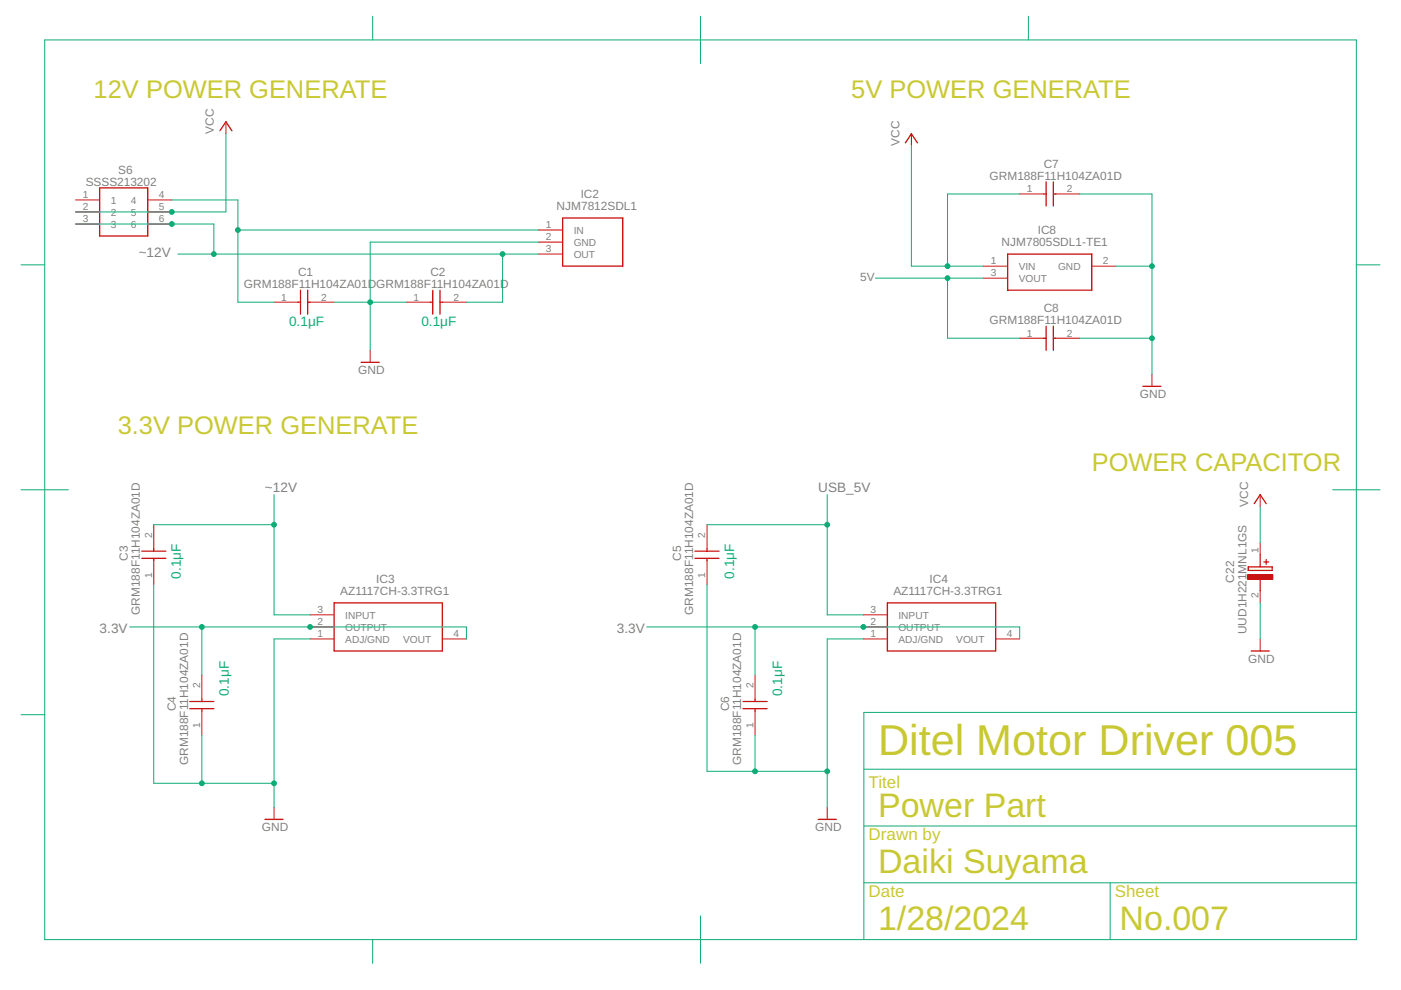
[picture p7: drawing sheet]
<svg xmlns="http://www.w3.org/2000/svg" width="297mm" height="210mm" viewBox="0 0 297 210" stroke-linecap="round" stroke-linejoin="round" font-family="sans-serif">
<g fill="none" stroke="#c90d0c" stroke-width=".28">
<path d="M21.1 39.8h10.2v10.2h-10.2zM46.6 27.7l1.3-1.9 1.3 1.9M192 30.3l1.2-1.9 1.3 1.9M221.8 38.6v5.1M223.3 38.6v5.1M119.3 46.2h12.7v10.2h-12.7zM213.6 53.9h17.9v7.6h-17.9zM221.3 41.1h.5M223.3 41.1h.5M63.2 64.1h.5M63.7 61.5v5.1M65.2 61.5v5.1"/>
<path d="M65.2 64.1h.5M76.6 76.8h3.8M91.2 64.1h.6M91.8 61.5v5.1M93.3 64.1h.5M93.3 61.5v5.1M221.3 71.7h.5M221.8 69.2v5.1M223.3 69.2v5.1M223.3 71.7h.5M242.3 81.9h3.8M30.1 118.4h5.1"/>
<path d="M30.1 116.9h5.1M32.6 116.4v.5M32.6 118.4v.5M147.3 118.4h5.1M147.3 116.9h5.1M149.9 116.4v.5M149.9 118.4v.5M265.9 106.8l1.3-1.9 1.3 1.9M267.2 117.6v2.6M267.9 119.1h1.1M268.5 118.6v1.1M70.8 127.8h23v10.2h-23z"/>
<path d="M188.2 127.8h22.9v10.2h-22.9zM264.6 120.2h5.1v.7h-5.1zM265.3 138h3.8M267.2 122.7v2.6M40.2 150.3h5.1M40.2 148.7h5.1M42.8 148.2v.5M42.8 150.3v.5M157.5 150.3h5.1M157.5 148.7h5.1M160.1 148.2v.5M160.1 150.3v.5"/>
<path d="M56.2 173.7h3.8M173.5 173.7h3.8"/>
</g>
<g fill="none" stroke="#c90d0c" stroke-width=".21">
<path d="M47.9 25.8v2.6M193.2 28.4v2.5M16 42.4h5.1M16 44.9h5.1M16 47.5h5.1M31.3 42.4h5.1M31.3 44.9h5.1M31.3 47.5h5.1M114.2 48.8h5.1M114.2 51.3h5.1M114.2 53.9h5.1M208.5 56.4h5.1"/>
<path d="M208.5 59h5.1M216.2 41.1h5.1M223.8 41.1h5.1M231.5 56.4h5.1M58.1 64.1h5.1M65.7 64.1h5.1M78.5 74.3v2.5M86.1 64.1h5.1M93.8 64.1h5.1M216.2 71.7h5.1M223.8 71.7h5.1M244.2 79.4v2.5"/>
<path d="M32.6 111.3v5.1M32.6 118.9v5.1M149.9 111.3v5.1M149.9 118.9v5.1M267.2 104.9v2.5M267.2 115.1v2.5M65.7 135.5h5.1M65.7 132.9h5.1M65.7 130.4h5.1M93.8 135.5h5.1M183 135.5h5.2M183 132.9h5.2"/>
<path d="M183 130.4h5.2M211.1 135.5h5.1M267.2 125.3v2.5M267.2 135.5v2.5M42.8 143.1v5.1M42.8 150.8v5.1M160.1 143.1v5.1M160.1 150.8v5.1M58.1 171.2v2.5M175.4 171.2v2.5"/>
</g>
<path d="M264.5 121.8h5.4v1.1h-5.4z" fill-rule="evenodd" fill="#c90d0c" stroke="#c90d0c" stroke-width=".21"/>
<g fill="none" stroke="#0dab76" stroke-width=".21">
<path d="M9.5 8.5h278.1v190.7h-278.1zM79 3.5v5M148.5 3.5v10M218 3.5v5M47.9 28.4v16.5h-31.9M193.2 30.9v25.5h15.3M4.5 56.2h5M16 47.5h29.3v6.4M36.4 42.4h14v21.7h7.7M37.7 53.9h76.5M50.4 48.8h63.8M106.6 53.9v10.2h-7.7"/>
<path d="M114.2 51.3h-35.7v23M185.6 59h22.9M200.9 59v12.7h15.3M216.2 41.1h-15.3v15.3M228.9 41.1h15.3v38.3M236.6 56.4h7.6M287.6 56.2h5M70.8 64.1h15.3M228.9 71.7h15.3M4.5 103.8h10M32.6 111.3h25.5M58.1 104.9v25.5h7.6"/>
<path d="M149.9 111.3h25.5M175.4 104.9v25.5h7.6M267.2 107.4v7.7M282.6 103.8h10M27.5 132.9h71.4v2.6M32.6 124v42.1h25.5M42.8 132.9v10.2M65.7 135.5h-7.6v35.7M137.1 132.9h79.1v2.6M149.9 124v39.5h25.5M160.1 132.9v10.2M183 135.5h-7.6v35.7"/>
<path d="M267.2 127.8v7.7M4.5 151.5h5M42.8 155.9v10.2M160.1 155.9v7.6M287.6 151h-104.4v48.2M183.2 175.1h104.4M183.2 163.1h104.4M79 199.2v5M148.5 194.2v10M183.2 187.2h104.4M235.4 187.2v12"/>
</g>
<g fill="#0dab76" stroke="#0dab76" stroke-width=".21">
<circle cx="36.4" cy="44.9" r=".51"/>
<circle cx="200.9" cy="56.4" r=".51"/>
<circle cx="78.5" cy="64.1" r=".51"/>
<circle cx="58.1" cy="166.1" r=".51"/>
<circle cx="42.8" cy="166.1" r=".51"/>
<circle cx="244.2" cy="56.4" r=".51"/>
<circle cx="244.2" cy="71.7" r=".51"/>
<circle cx="175.4" cy="163.5" r=".51"/>
<circle cx="160.1" cy="163.5" r=".51"/>
<circle cx="65.7" cy="132.9" r=".51"/>
<circle cx="42.8" cy="132.9" r=".51"/>
<circle cx="183" cy="132.9" r=".51"/>
<circle cx="160.1" cy="132.9" r=".51"/>
<circle cx="50.4" cy="48.8" r=".51"/>
<circle cx="106.6" cy="53.9" r=".51"/>
<circle cx="45.3" cy="53.9" r=".51"/>
<circle cx="36.4" cy="47.5" r=".51"/>
<circle cx="58.1" cy="111.3" r=".51"/>
<circle cx="200.9" cy="59" r=".51"/>
<circle cx="175.4" cy="111.3" r=".51"/>
</g>
<text font-size="9.1" fill="#c8c832" x="186.2" y="160.1">Ditel Motor Driver 005</text>
<g font-size="7.2" fill="#c8c832">
<text x="186.2" y="173.1">Power Part</text>
<text x="186.2" y="185.2">Daiki Suyama</text>
<text x="186.2" y="197.2">1/28/2024</text>
<text x="237.4" y="197.2">No.007</text>
</g>
<g font-size="5.4" fill="#c8c832">
<text x="19.8" y="20.7">12V POWER GENERATE</text>
<text x="180.5" y="20.7">5V POWER GENERATE</text>
<text x="24.9" y="92.1">3.3V POWER GENERATE</text>
<text x="231.5" y="99.8">POWER CAPACITOR</text>
</g>
<g font-size="3.6" fill="#c8c832">
<text x="184.2" y="167.1">Titel</text>
<text x="184.2" y="178.1">Drawn by</text>
<text x="184.2" y="190.2">Date</text>
<text x="236.4" y="190.2">Sheet</text>
</g>
<g font-size="2.9" fill="#808080">
<text x="29.4" y="54.5">~12V</text>
<text x="56.2" y="104.2">~12V</text>
<text x="173.5" y="104.2">USB_5V</text>
<text x="21.1" y="134.2">3.3V</text>
<text x="130.8" y="134.2">3.3V</text>
</g>
<g font-size="2.9" fill="#0dab76">
<text x="61.3" y="69.2">0.1μF</text>
<text x="89.3" y="69.2">0.1μF</text>
<text x="38.3" y="122.7" transform="rotate(-90 38.3 122.7)">0.1μF</text>
<text x="155.6" y="122.7" transform="rotate(-90 155.6 122.7)">0.1μF</text>
<text x="48.5" y="147.6" transform="rotate(-90 48.5 147.6)">0.1μF</text>
<text x="165.8" y="147.6" transform="rotate(-90 165.8 147.6)">0.1μF</text>
</g>
<g font-size="2.5" fill="#808080">
<text x="45.3" y="28.4" transform="rotate(-90 45.3 28.4)">VCC</text>
<text x="190.7" y="30.9" transform="rotate(-90 190.7 30.9)">VCC</text>
<text x="221.3" y="35.6">C7</text>
<text x="18.2" y="39.5">SSSS213202</text>
<text x="25.1" y="36.9">S6</text>
<text x="209.8" y="38.2">GRM188F11H104ZA01D</text>
<text x="118" y="44.6">NJM7812SDL1</text>
<text x="123.1" y="42">IC2</text>
<text x="212.4" y="52.2">NJM7805SDL1-TE1</text>
<text x="220" y="49.7">IC8</text>
<text x="63.2" y="58.6">C1</text>
<text x="91.2" y="58.6">C2</text>
<text x="182.4" y="59.6">5V</text>
<text x="51.7" y="61.1">GRM188F11H104ZA01DGRM188F11H104ZA01D</text>
<text x="209.8" y="68.8">GRM188F11H104ZA01D</text>
<text x="221.3" y="66.2">C8</text>
<text x="75.9" y="79.4">GND</text>
<text x="241.7" y="84.5">GND</text>
<text x="264.6" y="107.4" transform="rotate(-90 264.6 107.4)">VCC</text>
<text x="27.1" y="118.9" transform="rotate(-90 27.1 118.9)">C3</text>
<text x="144.4" y="118.9" transform="rotate(-90 144.4 118.9)">C5</text>
<text x="79.8" y="123.6">IC3</text>
<text x="197.1" y="123.6">IC4</text>
<text x="261.7" y="123.5" transform="rotate(-90 261.7 123.5)">C22</text>
<text x="29.7" y="130.4" transform="rotate(-90 29.7 130.4)">GRM188F11H104ZA01D</text>
<text x="72.1" y="126.2">AZ1117CH-3.3TRG1</text>
<text x="147" y="130.4" transform="rotate(-90 147 130.4)">GRM188F11H104ZA01D</text>
<text x="189.4" y="126.2">AZ1117CH-3.3TRG1</text>
<text x="264.3" y="134.5" transform="rotate(-90 264.3 134.5)">UUD1H221MNL1GS</text>
<text x="264.6" y="140.6">GND</text>
<text x="37.3" y="150.8" transform="rotate(-90 37.3 150.8)">C4</text>
<text x="154.6" y="150.8" transform="rotate(-90 154.6 150.8)">C6</text>
<text x="39.9" y="162.3" transform="rotate(-90 39.9 162.3)">GRM188F11H104ZA01D</text>
<text x="157.2" y="162.3" transform="rotate(-90 157.2 162.3)">GRM188F11H104ZA01D</text>
<text x="55.5" y="176.3">GND</text>
<text x="172.8" y="176.3">GND</text>
</g>
<g font-size="2.2" fill="#808080">
<text x="217.7" y="40.8">1</text>
<text x="226.2" y="40.8">2</text>
<text x="17.6" y="42">1</text>
<text x="17.6" y="44.6">2</text>
<text x="17.6" y="47.1">3</text>
<text x="23.5" y="43.2">1</text>
<text x="23.5" y="45.7">2</text>
<text x="27.8" y="43.2">4</text>
<text x="27.8" y="45.7">5</text>
<text x="33.7" y="42">4</text>
<text x="33.7" y="44.6">5</text>
<text x="33.7" y="47.1">6</text>
<text x="23.5" y="48.3">3</text>
<text x="27.8" y="48.3">6</text>
<text x="115.7" y="48.4">1</text>
<text x="115.7" y="51">2</text>
<text x="115.7" y="53.5">3</text>
<text x="121.6" y="49.5">IN</text>
<text x="121.6" y="52.1">GND</text>
<text x="121.6" y="54.6">OUT</text>
<text x="210.1" y="56.1">1</text>
<text x="210.1" y="58.6">3</text>
<text x="216" y="57.2">VIN</text>
<text x="216" y="59.7">VOUT</text>
<text x="224.3" y="57.2">GND</text>
<text x="233.8" y="56.1">2</text>
<text x="59.6" y="63.7">1</text>
<text x="68.1" y="63.7">2</text>
<text x="87.7" y="63.7">1</text>
<text x="96.1" y="63.7">2</text>
<text x="217.7" y="71.4">1</text>
<text x="226.2" y="71.4">2</text>
<text x="32.2" y="114" transform="rotate(-90 32.2 114)">2</text>
<text x="149.5" y="114" transform="rotate(-90 149.5 114)">2</text>
<text x="266.8" y="117.3" transform="rotate(-90 266.8 117.3)">1</text>
<text x="32.2" y="122.5" transform="rotate(-90 32.2 122.5)">1</text>
<text x="149.5" y="122.5" transform="rotate(-90 149.5 122.5)">1</text>
<text x="67.3" y="130">3</text>
<text x="73.2" y="131.1">INPUT</text>
<text x="184.6" y="130">3</text>
<text x="190.5" y="131.1">INPUT</text>
<text x="266.8" y="126.8" transform="rotate(-90 266.8 126.8)">2</text>
<text x="67.3" y="135.1">1</text>
<text x="67.3" y="132.6">2</text>
<text x="73.2" y="136.2">ADJ/GND</text>
<text x="73.2" y="133.7">OUTPUT</text>
<text x="85.5" y="136.2">VOUT</text>
<text x="96.1" y="135.1">4</text>
<text x="184.6" y="135.1">1</text>
<text x="184.6" y="132.6">2</text>
<text x="190.5" y="136.2">ADJ/GND</text>
<text x="190.5" y="133.7">OUTPUT</text>
<text x="202.8" y="136.2">VOUT</text>
<text x="213.4" y="135.1">4</text>
<text x="42.4" y="145.9" transform="rotate(-90 42.4 145.9)">2</text>
<text x="159.7" y="145.9" transform="rotate(-90 159.7 145.9)">2</text>
<text x="42.4" y="154.3" transform="rotate(-90 42.4 154.3)">1</text>
<text x="159.7" y="154.3" transform="rotate(-90 159.7 154.3)">1</text>
</g>
</svg>
